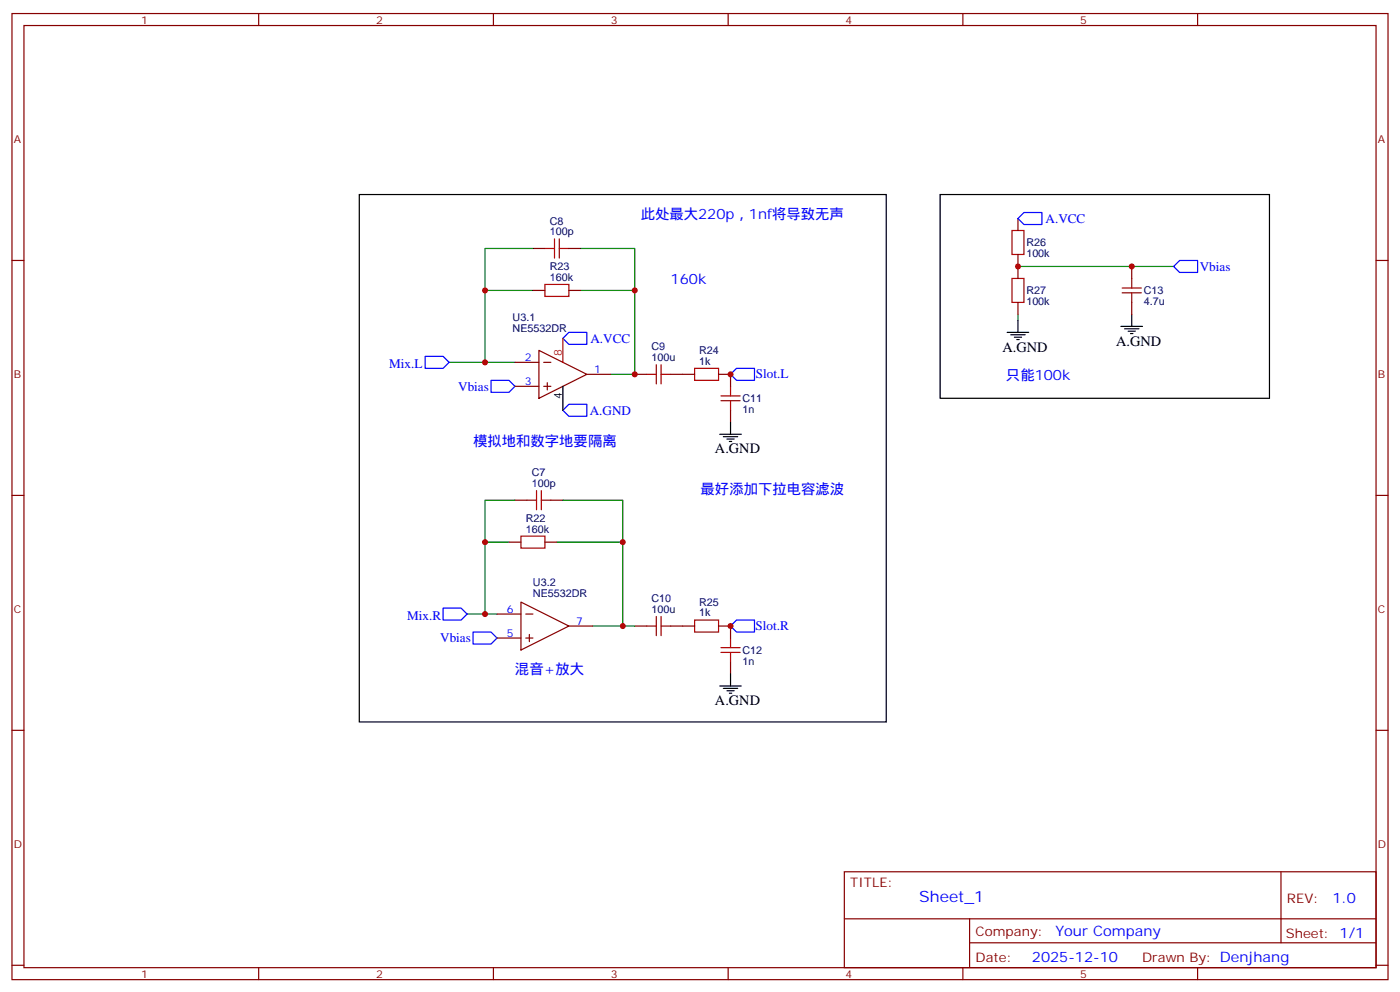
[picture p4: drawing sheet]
<svg xmlns="http://www.w3.org/2000/svg" width="412mm" height="292mm" viewBox="0 0 412 292" stroke-linecap="round" stroke-linejoin="round" font-family="sans-serif">
<g fill="none" stroke="#870000" stroke-width=".35">
<path d="M3.5 4h405.4v284.3h-405.4zM7.1 7.5h398.2v277.3h-398.2zM76.2 4v3.5M145.3 4v3.5M214.5 4v3.5M283.6 4v3.5M352.8 4v3.5M3.5 76.7h3.6M157 73.1h3.5M167.6 73.1h3.5M299.9 64.3v3.5M299.9 74.9v7.1"/>
<path d="M333.4 78.4v3.6M405.3 76.7h3.6M157 85.5h3.5M167.6 85.5h3.5M299.9 89v3.5M333.4 89v3.5M151.7 106.6h7M151.7 113.7h7M158.7 103.1l14.2 7.1-14.2 7zM160.2 106.6h2.1M160.2 113.7h2.1M161.2 112.6v2.2"/>
<path d="M172.9 110.2h7M187 110.2h3.5M197.6 110.2h7M211.7 110.2h3.5v3.5M215.2 120.8v3.5M3.5 145.8h3.6M149.9 159.6h3.6M151.7 147.2h3.5M160.5 159.6h3.5M162.3 147.2h3.5M405.3 145.8h3.6M153.5 177.2l14.1 7.1-14.1 7z"/>
<path d="M146.4 180.7h7.1M146.4 187.8h7.1M154.9 180.7h2.1M154.9 187.8h2.1M155.9 186.7v2.1M167.6 184.3h7M187 184.3h3.5M197.6 184.3h7M211.7 184.3h3.5v3.5M215.2 194.8v3.6M3.5 214.9h3.6M405.3 214.9h3.6"/>
<path d="M248.7 256.6h156.6v28.2h-156.6zM377.3 256.6v20.9M248.7 270.4h156.5M285.6 277.5h119.6M285.6 270.4v14.1M3.5 284.1h3.6M76.2 284.8v3.5M145.3 284.8v3.5M214.5 284.8v3.5M283.6 284.8v3.5M352.8 284.8v3.5M405.3 284.1h3.6"/>
</g>
<g fill="none" stroke="#a10000" stroke-width=".35">
<path d="M160.5 73.1h2.8M163.3 70.3v5.7M164.7 73.1h2.9M164.7 70.3v5.7M298.1 67.8h3.5v7.1h-3.5zM160.5 83.7h7.1v3.5h-7.1zM298.1 82h3.5v7h-3.5zM330.6 86.2h5.6M330.6 84.8h5.6M333.4 82v2.8M333.4 86.2v2.8M190.5 110.2h2.8"/>
<path d="M193.3 107.4v5.6M194.7 107.4v5.6M194.7 110.2h2.9M204.6 108.4h7.1v3.5h-7.1zM212.4 117.9h5.6M212.4 116.5h5.6M215.2 113.7v2.8M215.2 117.9v2.9M153.5 157.8h7v3.5h-7zM155.2 147.2h2.8M158 144.4v5.6M159.5 147.2h2.8"/>
<path d="M159.5 144.4v5.6M190.5 184.3h2.8M193.3 181.4v5.7M194.7 184.3h2.9M194.7 181.4v5.7M204.6 182.5h7.1v3.5h-7.1zM212.4 192h5.6M212.4 190.6h5.6M215.2 187.8v2.8M215.2 192v2.8"/>
</g>
<g fill="none" stroke="#000" stroke-width=".35">
<path d="M105.8 57.3h155.3v155.2h-155.3zM276.9 57.3h97v59.9h-97zM296.7 97.8h6.3M297.7 98.5h4.3M298.8 99.2h2.1M299.5 99.9h.7M299.9 94.3v3.5M330.2 96.1h6.3M331.3 96.8h4.2M332.3 97.5h2.1M333 98.2h.7M333.4 92.5v3.6"/>
<path d="M165.8 113.7v7.1M212 127.8h6.4M213.1 128.5h4.2M214.1 129.2h2.2M214.8 129.9h.7M215.2 124.3v3.5M215.2 198.4v3.5M212 201.9h6.4M213.1 202.6h4.2M214.1 203.3h2.2M214.8 204h.7"/>
</g>
<g fill="none" stroke="#008700" stroke-width=".35">
<path d="M157 73.1h-14.1v12.4M171.1 73.1h15.9v12.4M299.9 78.4h45.8M157 85.5h-14.1v21.1M171.1 85.5h15.9v24.7h-7.1M299.9 92.5v1.8M132.3 106.6h19.4M149.9 159.6h-7v21.1M151.7 147.2h-8.8v12.4M164 159.6h19.4v24.7h-8.8M165.8 147.2h17.6v12.4M137.6 180.7h8.8"/>
<path d="M183.4 184.3h3.6"/>
</g>
<path d="M301.6 62.5h5.3v3.6h-5.3l-1.7-1.8zM345.7 78.4l1.8-1.7h5.3v3.5h-5.3zM167.6 97.8h5.3v3.6h-5.3l-1.8-1.8zM125.2 104.9h5.3l1.8 1.7-1.8 1.8h-5.3zM144.6 111.9h5.3l1.8 1.8-1.8 1.8h-5.3zM217 108.4h5.2v3.5h-5.2l-1.8-1.7zM165.8 120.8l1.8-1.8h5.3v3.5h-5.3zM130.5 179h5.3l1.8 1.7-1.8 1.8h-5.3zM139.3 186h5.3l1.8 1.8-1.8 1.7h-5.3zM217 182.5h5.2v3.5h-5.2l-1.8-1.7z" fill="none" stroke="#00f" stroke-width=".35"/>
<path d="M165.8 99.6v7" fill="none" stroke="#f00" stroke-width=".35"/>
<g fill="#c00">
<circle cx="187" cy="110.2" r=".88"/>
<circle cx="183.4" cy="184.3" r=".88"/>
<circle cx="187" cy="85.5" r=".88"/>
<circle cx="183.4" cy="159.6" r=".88"/>
<circle cx="142.9" cy="106.6" r=".88"/>
<circle cx="142.9" cy="85.5" r=".88"/>
<circle cx="142.9" cy="180.7" r=".88"/>
<circle cx="142.9" cy="159.6" r=".88"/>
<circle cx="215.2" cy="110.2" r=".88"/>
<circle cx="215.2" cy="184.3" r=".88"/>
<circle cx="333.4" cy="78.4" r=".88"/>
<circle cx="299.9" cy="78.4" r=".88"/>
</g>
<text font-size="4.6" fill="#00f" x="270.8" y="265.6">Sheet_1</text>
<g font-size="4.2" fill="#00f">
<text x="188.7" y="64.3">此处最大220p，1nf将导致无声</text>
<text x="197.6" y="83.7">160k</text>
<text x="296.3" y="111.9">只能100k</text>
<text x="139.3" y="131.3">模拟地和数字地要隔离</text>
<text x="206.4" y="145.5">最好添加下拉电容滤波</text>
<text x="151.7" y="198.4">混音+放大</text>
<text x="392.5" y="265.8">1.0</text>
<text x="310.9" y="275.4">Your Company</text>
<text x="304" y="283.2">2025-12-10</text>
</g>
<g font-size="4.2">
<text x="328.8" y="101.7">A.GND</text>
<text x="295.3" y="103.5">A.GND</text>
<text x="210.6" y="133.5">A.GND</text>
<text x="210.6" y="207.5">A.GND</text>
</g>
<g font-size="3.9" fill="#00f">
<text x="308" y="65.6">A.VCC</text>
<text x="353.4" y="79.7">Vbias</text>
<text x="173.9" y="100.8">A.VCC</text>
<text x="114.7" y="108.4">Mix.L</text>
<text x="222.7" y="111.4">Slot.L</text>
<text x="135" y="115">Vbias</text>
<text x="173.7" y="122">A.GND</text>
<text x="119.9" y="182.5">Mix.R</text>
<text x="222.6" y="185.5">Slot.R</text>
<text x="129.7" y="189">Vbias</text>
</g>
<g font-size="3.9" fill="#800">
<text x="250.5" y="261.2">TITLE:</text>
<text x="379.1" y="265.8">REV:</text>
<text x="287.4" y="275.4">Company:</text>
<text x="378.7" y="276">Sheet: 1/1</text>
<text x="287.4" y="283">Date:</text>
<text x="336.4" y="283.1">Drawn By: Denjhang</text>
</g>
<g font-size="3.2" fill="#800">
<text x="41.6" y="7">1</text>
<text x="110.8" y="7">2</text>
<text x="179.9" y="7">3</text>
<text x="249.1" y="7">4</text>
<text x="318.2" y="7">5</text>
<text x="4.1" y="42.1">A</text>
<text x="405.9" y="42.1">A</text>
<text x="4.1" y="111.2">B</text>
<text x="405.9" y="111.2">B</text>
<text x="4.1" y="180.4">C</text>
<text x="405.9" y="180.4">C</text>
<text x="4.1" y="249.5">D</text>
<text x="405.9" y="249.5">D</text>
<text x="41.6" y="287.8">1</text>
<text x="110.8" y="287.8">2</text>
<text x="179.9" y="287.8">3</text>
<text x="249.1" y="287.8">4</text>
<text x="318.2" y="287.8">5</text>
</g>
<g font-size="3.2" fill="#000080">
<text x="161.9" y="69.3">100p</text>
<text x="161.9" y="66.1">C8</text>
<text x="302.3" y="75.7">100k</text>
<text x="302.3" y="72.5">R26</text>
<text x="161.9" y="82.7">160k</text>
<text x="161.9" y="79.4">R23</text>
<text x="302.3" y="89.8">100k</text>
<text x="302.3" y="86.6">R27</text>
<text x="336.9" y="89.8">4.7u</text>
<text x="336.9" y="86.6">C13</text>
<text x="151" y="94.6">U3.1</text>
<text x="151" y="97.8">NE5532DR</text>
<text x="191.9" y="106.3">100u</text>
<text x="191.9" y="103.1">C9</text>
<text x="206" y="107.4">1k</text>
<text x="206" y="104.3">R24</text>
<text x="218.7" y="118.4">C11</text>
<text x="218.7" y="121.5">1n</text>
<text x="156.6" y="143.3">100p</text>
<text x="156.6" y="140.2">C7</text>
<text x="154.9" y="153.5">R22</text>
<text x="154.9" y="156.7">160k</text>
<text x="157" y="172.6">U3.2</text>
<text x="157" y="175.8">NE5532DR</text>
<text x="191.9" y="177.2">C10</text>
<text x="206" y="178.4">R25</text>
<text x="191.9" y="180.4">100u</text>
<text x="206" y="181.4">1k</text>
<text x="218.7" y="195.6">1n</text>
<text x="218.7" y="192.5">C12</text>
</g>
<g font-size="3.2" fill="#00f">
<text x="154.6" y="106.3">2</text>
<text x="154.6" y="113.3">3</text>
<text x="175" y="109.8">1</text>
<text x="149.3" y="180.4">6</text>
<text x="169.7" y="183.9">7</text>
<text x="149.3" y="187.4">5</text>
</g>
<text font-size="3.2" fill="#f00" x="165.5" y="104.9" transform="rotate(-90 165.5 104.9)">8</text>
<text font-size="3.2" x="165.5" y="117.5" transform="rotate(-90 165.5 117.5)">4</text>
</svg>
